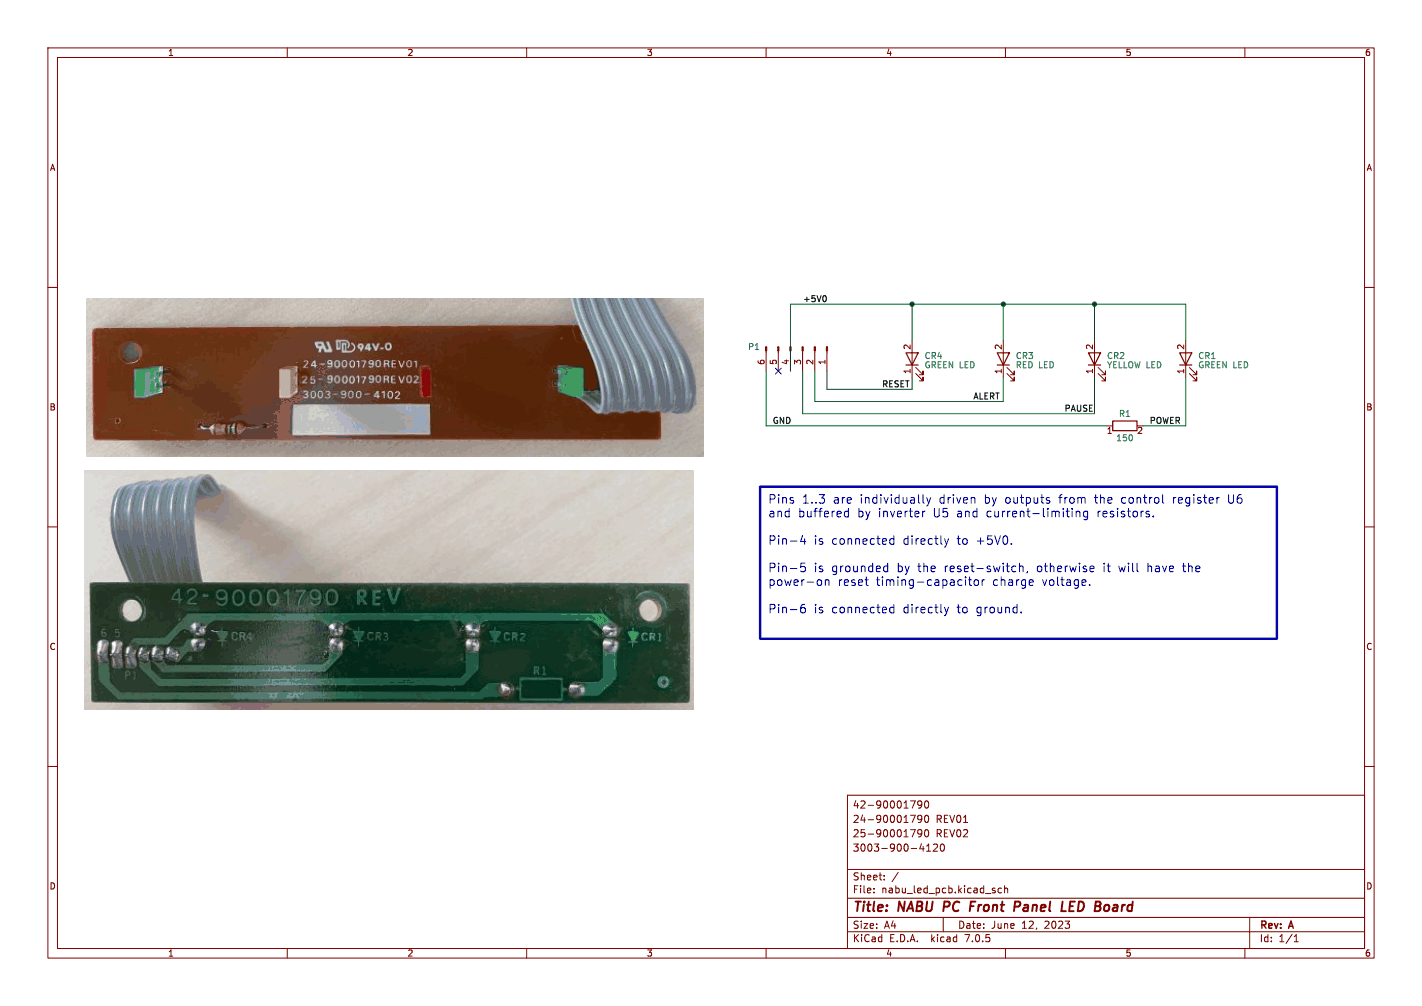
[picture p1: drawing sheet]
(kicad_sch (version 20230121) (generator eeschema)

 (paper "A4")

 (title_block
  (title "NABU PC Front Panel LED Board")
  (date "June 12, 2023")
  (rev "A")
  (comment 1 "3003-900-4120")
  (comment 2 "25-90001790 REV02")
  (comment 3 "24-90001790 REV01")
  (comment 4 "42-90001790"))

 (lib_symbols
  (symbol "Connector:Conn_01x06_Pin" (pin_names (offset 1.016) hide) (in_bom yes) (on_board yes)
   (property "Reference" "J" (at 0 7.62 0) (effects (font (size 1.27 1.27))))
   (property "Value" "Conn_01x06_Pin" (at 0 -10.16 0) (effects (font (size 1.27 1.27))))
   (property "Footprint" "" (at 0 0 0) (effects (font (size 1.27 1.27)) hide))
   (property "Datasheet" "~" (at 0 0 0) (effects (font (size 1.27 1.27)) hide))
   (property "ki_locked" "" (at 0 0 0) (effects (font (size 1.27 1.27))))
   (symbol "Conn_01x06_Pin_1_1"
    (polyline (pts (xy 1.27 -7.62) (xy 0.8636 -7.62)) (stroke (width 0.1524) (type default)) (fill (type none)))
    (polyline (pts (xy 1.27 -5.08) (xy 0.8636 -5.08)) (stroke (width 0.1524) (type default)) (fill (type none)))
    (polyline (pts (xy 1.27 -2.54) (xy 0.8636 -2.54)) (stroke (width 0.1524) (type default)) (fill (type none)))
    (polyline (pts (xy 1.27 0) (xy 0.8636 0)) (stroke (width 0.1524) (type default)) (fill (type none)))
    (polyline (pts (xy 1.27 2.54) (xy 0.8636 2.54)) (stroke (width 0.1524) (type default)) (fill (type none)))
    (polyline (pts (xy 1.27 5.08) (xy 0.8636 5.08)) (stroke (width 0.1524) (type default)) (fill (type none)))
    (rectangle (start 0.8636 -7.493) (end 0 -7.747) (stroke (width 0.1524) (type default)) (fill (type outline)))
    (rectangle (start 0.8636 -4.953) (end 0 -5.207) (stroke (width 0.1524) (type default)) (fill (type outline)))
    (rectangle (start 0.8636 -2.413) (end 0 -2.667) (stroke (width 0.1524) (type default)) (fill (type outline)))
    (rectangle (start 0.8636 0.127) (end 0 -0.127) (stroke (width 0.1524) (type default)) (fill (type outline)))
    (rectangle (start 0.8636 2.667) (end 0 2.413) (stroke (width 0.1524) (type default)) (fill (type outline)))
    (rectangle (start 0.8636 5.207) (end 0 4.953) (stroke (width 0.1524) (type default)) (fill (type outline)))
    (pin passive line (at 5.08 5.08 180) (length 3.81) (name "Pin_1" (effects (font (size 1.27 1.27)))) (number "1" (effects (font (size 1.27 1.27)))))
    (pin passive line (at 5.08 2.54 180) (length 3.81) (name "Pin_2" (effects (font (size 1.27 1.27)))) (number "2" (effects (font (size 1.27 1.27)))))
    (pin passive line (at 5.08 0 180) (length 3.81) (name "Pin_3" (effects (font (size 1.27 1.27)))) (number "3" (effects (font (size 1.27 1.27)))))
    (pin passive line (at 5.08 -2.54 180) (length 3.81) (name "Pin_4" (effects (font (size 1.27 1.27)))) (number "4" (effects (font (size 1.27 1.27)))))
    (pin passive line (at 5.08 -5.08 180) (length 3.81) (name "Pin_5" (effects (font (size 1.27 1.27)))) (number "5" (effects (font (size 1.27 1.27)))))
    (pin passive line (at 5.08 -7.62 180) (length 3.81) (name "Pin_6" (effects (font (size 1.27 1.27)))) (number "6" (effects (font (size 1.27 1.27)))))))
  (symbol "Device:LED" (pin_names (offset 1.016) hide) (in_bom yes) (on_board yes)
   (property "Reference" "D" (at 0 2.54 0) (effects (font (size 1.27 1.27))))
   (property "Value" "LED" (at 0 -2.54 0) (effects (font (size 1.27 1.27))))
   (property "Footprint" "" (at 0 0 0) (effects (font (size 1.27 1.27)) hide))
   (property "Datasheet" "~" (at 0 0 0) (effects (font (size 1.27 1.27)) hide))
   (symbol "LED_0_1"
    (polyline (pts (xy -1.27 -1.27) (xy -1.27 1.27)) (stroke (width 0.254) (type default)) (fill (type none)))
    (polyline (pts (xy -1.27 0) (xy 1.27 0)) (stroke (width 0) (type default)) (fill (type none)))
    (polyline (pts (xy 1.27 -1.27) (xy 1.27 1.27) (xy -1.27 0) (xy 1.27 -1.27)) (stroke (width 0.254) (type default)) (fill (type none)))
    (polyline (pts (xy -3.048 -0.762) (xy -4.572 -2.286) (xy -3.81 -2.286) (xy -4.572 -2.286) (xy -4.572 -1.524)) (stroke (width 0) (type default)) (fill (type none)))
    (polyline (pts (xy -1.778 -0.762) (xy -3.302 -2.286) (xy -2.54 -2.286) (xy -3.302 -2.286) (xy -3.302 -1.524)) (stroke (width 0) (type default)) (fill (type none))))
   (symbol "LED_1_1"
    (pin passive line (at -3.81 0 0) (length 2.54) (name "K" (effects (font (size 1.27 1.27)))) (number "1" (effects (font (size 1.27 1.27)))))
    (pin passive line (at 3.81 0 180) (length 2.54) (name "A" (effects (font (size 1.27 1.27)))) (number "2" (effects (font (size 1.27 1.27)))))))
  (symbol "Device:R" (pin_names (offset 0)) (in_bom yes) (on_board yes)
   (property "Reference" "R" (at 2.032 0 90) (effects (font (size 1.27 1.27))))
   (property "Value" "R" (at 0 0 90) (effects (font (size 1.27 1.27))))
   (property "Footprint" "" (at -1.778 0 90) (effects (font (size 1.27 1.27)) hide))
   (property "Datasheet" "~" (at 0 0 0) (effects (font (size 1.27 1.27)) hide))
   (symbol "R_0_1"
    (rectangle (start -1.016 -2.54) (end 1.016 2.54) (stroke (width 0.254) (type default)) (fill (type none))))
   (symbol "R_1_1"
    (pin passive line (at 0 3.81 270) (length 1.27) (name "~" (effects (font (size 1.27 1.27)))) (number "1" (effects (font (size 1.27 1.27)))))
    (pin passive line (at 0 -3.81 90) (length 1.27) (name "~" (effects (font (size 1.27 1.27)))) (number "2" (effects (font (size 1.27 1.27))))))))

 (junction (at 228.6 63.5) (diameter 0) (color 0 0 0 0))
 (junction (at 209.55 63.5) (diameter 0) (color 0 0 0 0))
 (junction (at 190.5 63.5) (diameter 0) (color 0 0 0 0))

 (no_connect (at 162.56 77.47))

 (wire (pts (xy 209.55 83.82) (xy 209.55 78.74)) (stroke (width 0) (type default)))
 (wire (pts (xy 247.65 63.5) (xy 228.6 63.5)) (stroke (width 0) (type default)))
 (wire (pts (xy 172.72 81.28) (xy 190.5 81.28)) (stroke (width 0) (type default)))
 (wire (pts (xy 170.18 83.82) (xy 209.55 83.82)) (stroke (width 0) (type default)))
 (wire (pts (xy 190.5 63.5) (xy 190.5 71.12)) (stroke (width 0) (type default)))
 (wire (pts (xy 160.02 77.47) (xy 160.02 88.9)) (stroke (width 0) (type default)))
 (wire (pts (xy 247.65 78.74) (xy 247.65 88.9)) (stroke (width 0) (type default)))
 (wire (pts (xy 172.72 77.47) (xy 172.72 81.28)) (stroke (width 0) (type default)))
 (wire (pts (xy 247.65 71.12) (xy 247.65 63.5)) (stroke (width 0) (type default)))
 (wire (pts (xy 170.18 77.47) (xy 170.18 83.82)) (stroke (width 0) (type default)))
 (wire (pts (xy 228.6 86.36) (xy 228.6 78.74)) (stroke (width 0) (type default)))
 (wire (pts (xy 228.6 63.5) (xy 209.55 63.5)) (stroke (width 0) (type default)))
 (wire (pts (xy 228.6 63.5) (xy 228.6 71.12)) (stroke (width 0) (type default)))
 (wire (pts (xy 209.55 63.5) (xy 190.5 63.5)) (stroke (width 0) (type default)))
 (wire (pts (xy 160.02 88.9) (xy 231.14 88.9)) (stroke (width 0) (type default)))
 (wire (pts (xy 209.55 63.5) (xy 209.55 71.12)) (stroke (width 0) (type default)))
 (wire (pts (xy 165.1 77.47) (xy 165.1 63.5)) (stroke (width 0) (type default)))
 (wire (pts (xy 167.64 77.47) (xy 167.64 86.36)) (stroke (width 0) (type default)))
 (wire (pts (xy 165.1 63.5) (xy 190.5 63.5)) (stroke (width 0) (type default)))
 (wire (pts (xy 167.64 86.36) (xy 228.6 86.36)) (stroke (width 0) (type default)))
 (wire (pts (xy 190.5 81.28) (xy 190.5 78.74)) (stroke (width 0) (type default)))
 (wire (pts (xy 247.65 88.9) (xy 238.76 88.9)) (stroke (width 0) (type default)))

 (image (at 82.55 78.74) (scale 2.52824)
  (data))
 (image (at 81.28 123.19) (scale 2.54394)
  (data))

 (text_box "Pins 1..3 are individually driven by outputs from the control register U6 and buffered by inverter U5 and current-limiting resistors.\n\nPin-4 is connected directly to +5V0.\n\nPin-5 is grounded by the reset-switch, otherwise it will have the power-on reset timing-capacitor charge voltage.\n\nPin-6 is connected directly to ground." (at 158.75 101.6 0) (size 107.95 31.75) (stroke (width 0.508) (type default)) (fill (type none)) (effects (font (size 1.778 1.778)) (justify left top)))

 (label "POWER" (at 240.03 88.9 0) (fields_autoplaced) (effects (font (size 1.27 1.27)) (justify left bottom)))
 (label "ALERT" (at 203.2 83.82 0) (fields_autoplaced) (effects (font (size 1.27 1.27)) (justify left bottom)))
 (label "RESET" (at 184.15 81.28 0) (fields_autoplaced) (effects (font (size 1.27 1.27)) (justify left bottom)))
 (label "+5V0" (at 167.64 63.5 0) (fields_autoplaced) (effects (font (size 1.27 1.27)) (justify left bottom)))
 (label "GND" (at 161.29 88.9 0) (fields_autoplaced) (effects (font (size 1.27 1.27)) (justify left bottom)))
 (label "PAUSE" (at 222.25 86.36 0) (fields_autoplaced) (effects (font (size 1.27 1.27)) (justify left bottom)))

 (symbol (lib_id "Device:R") (at 234.95 88.9 90) (unit 1) (in_bom yes) (on_board yes) (dnp no)
  (property "Reference" "R1" (at 234.95 86.36 90) (effects (font (size 1.27 1.27))))
  (property "Value" "150" (at 234.95 91.44 90) (effects (font (size 1.27 1.27))))
  (property "Footprint" "" (at 234.95 90.678 90) (effects (font (size 1.27 1.27)) hide))
  (property "Datasheet" "~" (at 234.95 88.9 0) (effects (font (size 1.27 1.27)) hide)) (pin "1") (pin "2"))

 (symbol (lib_id "Device:LED") (at 209.55 74.93 90) (unit 1) (in_bom yes) (on_board yes) (dnp no)
  (property "Reference" "CR3" (at 212.09 74.279 90) (effects (font (size 1.27 1.27)) (justify right)))
  (property "Value" "RED LED" (at 212.09 76.2 90) (effects (font (size 1.27 1.27)) (justify right)))
  (property "Footprint" "" (at 209.55 74.93 0) (effects (font (size 1.27 1.27)) hide))
  (property "Datasheet" "~" (at 209.55 74.93 0) (effects (font (size 1.27 1.27)) hide)) (pin "1") (pin "2"))

 (symbol (lib_id "Device:LED") (at 228.6 74.93 90) (unit 1) (in_bom yes) (on_board yes) (dnp no)
  (property "Reference" "CR2" (at 231.14 74.279 90) (effects (font (size 1.27 1.27)) (justify right)))
  (property "Value" "YELLOW LED" (at 231.14 76.2 90) (effects (font (size 1.27 1.27)) (justify right)))
  (property "Footprint" "" (at 228.6 74.93 0) (effects (font (size 1.27 1.27)) hide))
  (property "Datasheet" "~" (at 228.6 74.93 0) (effects (font (size 1.27 1.27)) hide)) (pin "1") (pin "2"))

 (symbol (lib_id "Connector:Conn_01x06_Pin") (at 167.64 72.39 270) (unit 1) (in_bom yes) (on_board yes) (dnp no)
  (property "Reference" "P1" (at 157.48 72.39 90) (effects (font (size 1.27 1.27))))
  (property "Value" "Conn_01x06_Pin" (at 166.37 71.3519 90) (effects (font (size 1.27 1.27)) hide))
  (property "Footprint" "" (at 167.64 72.39 0) (effects (font (size 1.27 1.27)) hide))
  (property "Datasheet" "~" (at 167.64 72.39 0) (effects (font (size 1.27 1.27)) hide)) (pin "1") (pin "2") (pin "3") (pin "4") (pin "5") (pin "6"))

 (symbol (lib_id "Device:LED") (at 190.5 74.93 90) (unit 1) (in_bom yes) (on_board yes) (dnp no)
  (property "Reference" "CR4" (at 193.04 74.279 90) (effects (font (size 1.27 1.27)) (justify right)))
  (property "Value" "GREEN LED" (at 193.04 76.2 90) (effects (font (size 1.27 1.27)) (justify right)))
  (property "Footprint" "" (at 190.5 74.93 0) (effects (font (size 1.27 1.27)) hide))
  (property "Datasheet" "~" (at 190.5 74.93 0) (effects (font (size 1.27 1.27)) hide)) (pin "1") (pin "2"))

 (symbol (lib_id "Device:LED") (at 247.65 74.93 90) (unit 1) (in_bom yes) (on_board yes) (dnp no)
  (property "Reference" "CR1" (at 250.19 74.279 90) (effects (font (size 1.27 1.27)) (justify right)))
  (property "Value" "GREEN LED" (at 250.19 76.2 90) (effects (font (size 1.27 1.27)) (justify right)))
  (property "Footprint" "" (at 247.65 74.93 0) (effects (font (size 1.27 1.27)) hide))
  (property "Datasheet" "~" (at 247.65 74.93 0) (effects (font (size 1.27 1.27)) hide)) (pin "1") (pin "2"))

 (sheet_instances (path "" (page "1"))))
